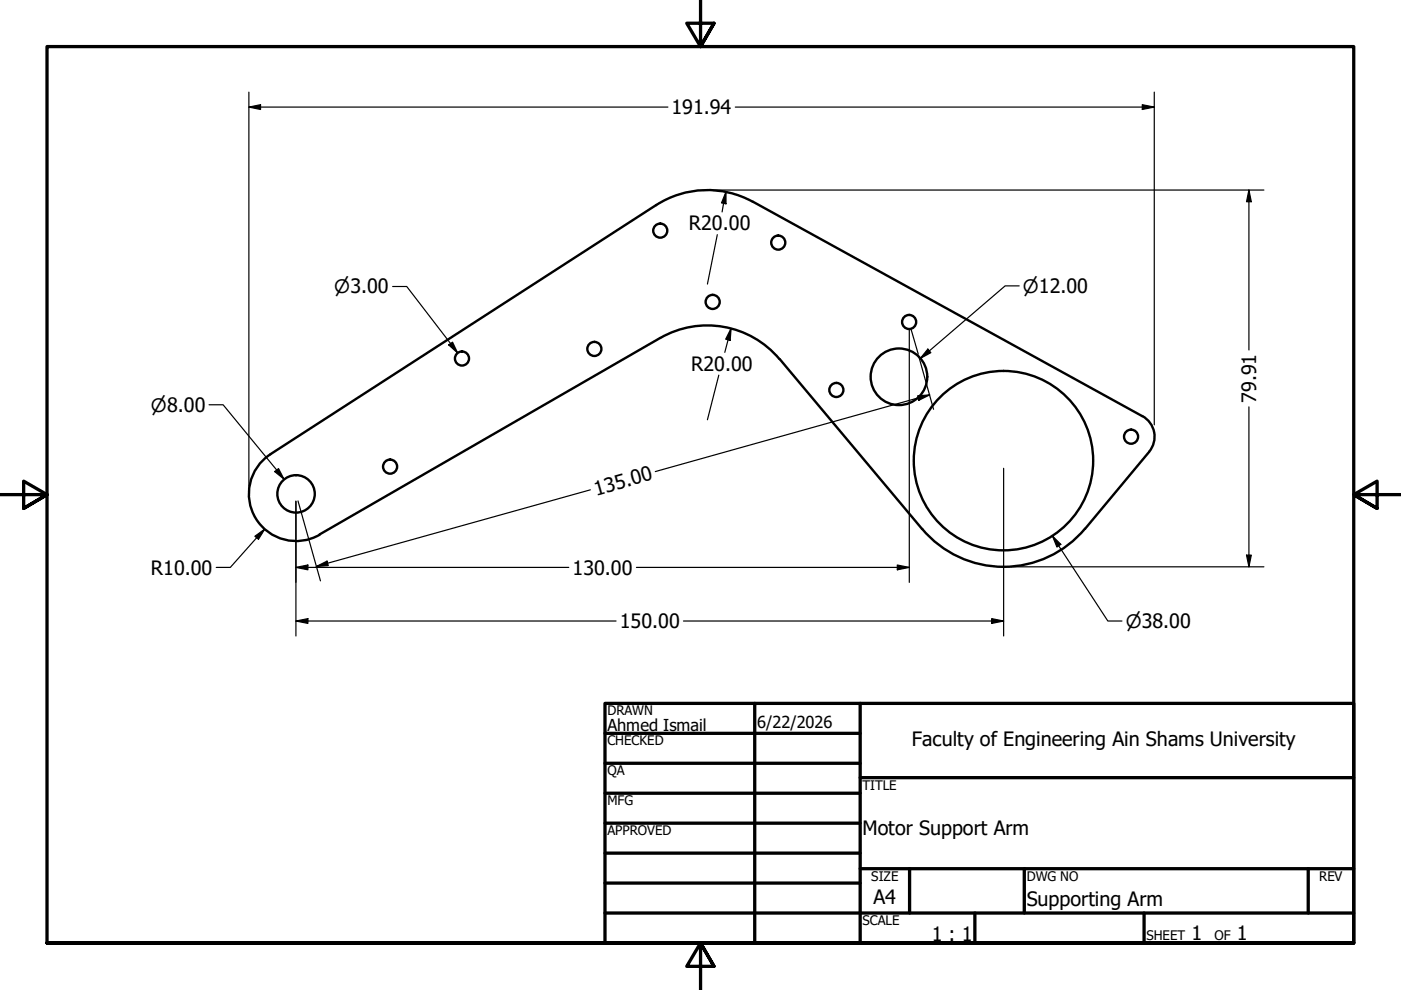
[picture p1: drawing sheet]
<svg xmlns="http://www.w3.org/2000/svg" width="297mm" height="210mm" viewBox="0 0 297 210" stroke-linecap="round" stroke-linejoin="round" font-family="sans-serif">
<!-- layer: Visible (ANSI) -->
<g fill="none" stroke="#000" stroke-width=".51">
<path d="M159.6 42.8a20 20 0 0 0-20.5 .7l-81.8 52.8a10 10 0 0 0-3.1 13.6 10 10 0 0 0 13.6 3.5M159.6 42.8l82.6 45.4M140 71.7l-72.2 41.6M140 71.7a20 20 0 0 1 25.3 4.4l30.2 36.1a22.5 22.5 0 0 0 34.6-.1M242.2 88.2a5 5 0 0 1 1.4 7.6l-13.5 16.3"/>
<circle cx="140" cy="48.9" r="1.49"/>
<circle cx="165" cy="51.4" r="1.49"/>
<circle cx="97.9" cy="76" r="1.49"/>
<circle cx="126" cy="74" r="1.49"/>
<circle cx="151.1" cy="64" r="1.49"/>
<circle cx="190.6" cy="79.9" r="6"/>
<circle cx="192.8" cy="68.3" r="1.49"/>
<circle cx="82.7" cy="98.9" r="1.49"/>
<circle cx="177.3" cy="82.7" r="1.49"/>
<circle cx="212.8" cy="97.7" r="19"/>
<circle cx="239.8" cy="92.6" r="1.49"/>
<circle cx="62.8" cy="104.7" r="4"/>
</g>
<!-- layer: Border (ANSI) -->
<g fill="none" stroke="#000" stroke-width=".7">
<path d="M148.5 -.1v10l-2.9-5h5.8l-2.9 5 2.9-5M0 104.9h10l-5-2.9v5.8l5-2.9-5 2.9M297 104.9h-10l5-2.9v5.8l-5-2.9 5 2.9M128.3 149.1h158.7v50.8h-158.7zM128.3 155.5h54.1M160 149.1v50.8M182.4 149.1v50.8M128.3 161.8h54.1M128.3 168.2h54.1M128.3 174.5h54.1M182.4 164.9h104.6M10 199.9v-190h277v190h-277h277"/>
<path d="M128.3 180.9h54.1M128.3 187.2h54.1M128.3 193.6h158.7M182.4 184.2h104.6M192.8 184.2v9.4M206.7 193.6v6.3M217.2 184.2v9.4M242.6 193.6v6.3M277.4 184.2v9.4M151.4 204.9l-2.9-5 2.9 5h-5.8l2.9-5v10"/>
</g>
<!-- layer: Dimension (ANSI) -->
<g fill="none" stroke="#000" stroke-width=".25">
<path d="M52.8 19.5v83.6M244.7 19.5v70.6M52.8 22.7l2.4-.5v1zM52.8 22.7h88.8M155.9 22.7h88.8M242.2 22.2l2.5 .5-2.5 .5zM150.9 40.3h117.1M152.1 49.8l-2.1 10.4M153.9 40.7v2.5l-.9-.2zM153.9 40.7l-.8 4.2M264.8 40.3l.5 2.5h-1zM264.8 40.3v33.9"/>
<path d="M83.2 60.7h3l10.8 14.1M95.1 73.1l.8-.5 1.1 2.2zM152.4 79.5l-2.4 9.5M155 69.6l-.2 2.6-.9-.3zM155 69.6l-1.3 5.1M192.8 69.9v53.6M193.2 69.8l1.5 5.3M194.8 75.4l3.1 11.4M196.7 74l.7 .8-2.3 1.2zM216.1 60.6h-3l-18 15.4M44.3 85.8h3l12.9 15.8M58.2 100l.9-.7 1.1 2.3z"/>
<path d="M194.6 83.9l2.5-.2-2.3 1.2zM197.1 83.7l-58.2 16.3M212.8 99.3v35.5M264.8 86.3v33.9M54 113.7l2.1-1.5-1.3 2.1zM56.1 112.2l-7.3 8.1h-3M62.7 106.3v28.5M63.2 106.2l4.7 17M125.2 103.9l-58.1 16.2M190.2 119.8l2.6 .5-2.6 .5zM223.1 113.6l1.8 1.8-.8 .6zM223.1 113.6l11.8 18.1h3"/>
<path d="M264.3 117.7h1l-.5 2.5zM62.7 131.7l2.6-.5v1zM62.7 120.3l2.6-.5v1zM62.7 131.7h67.9M62.7 120.3h57.9M67.1 120.1l2.2-1.1 .3 .9zM134.9 120.3h57.9M144.9 131.7h67.9M210.2 131.2l2.6 .5-2.6 .5zM214.4 120.2h53.6"/>
</g>
<g fill="#000">
<path d="M52.8 22.7l2.4-.5v1zM242.2 22.2l2.5 .5-2.5 .5zM153.9 40.7v2.5l-.9-.2zM264.8 40.3l.5 2.5h-1zM95.1 73.1l.8-.5 1.1 2.2zM155 69.6l-.2 2.6-.9-.3zM196.7 74l.7 .8-2.3 1.2zM58.2 100l.9-.7 1.1 2.3zM194.6 83.9l2.5-.2-2.3 1.2zM54 113.7l2.1-1.5-1.3 2.1zM62.7 120.3l2.6-.5v1zM67.1 120.1l2.2-1.1 .3 .9z"/>
<path d="M223.1 113.6l1.8 1.8-.8 .6zM264.3 117.7h1l-.5 2.5zM62.7 131.7l2.6-.5v1zM190.2 119.8l2.6 .5-2.6 .5zM210.2 131.2l2.6 .5-2.6 .5z"/>
</g>
<g font-size="4.2">
<text x="142.4" y="24.2">191.94</text>
<text x="146" y="48.9">R20.00</text>
<text x="146.6" y="78.6">R20.00</text>
<text x="266.3" y="85.4" transform="rotate(-90 266.3 85.4)">79.91</text>
<text x="126.4" y="105.1" transform="rotate(-16 126.4 105.1)">135.00</text>
<text x="32" y="121.8">R10.00</text>
<text x="121.4" y="121.8">130.00</text>
<text x="131.4" y="133.2">150.00</text>
<text x="193.4" y="158.2">Faculty of Engineering Ain Shams University</text>
<text x="182.9" y="177.1">Motor Support Arm</text>
<text x="185.2" y="191.7">A4</text>
<text x="217.7" y="192.2">Supporting Arm</text>
<text x="197.5" y="199.4">1 : 1</text>
<text x="252.6" y="199.4">1</text>
<text x="262.3" y="199.4">1</text>
</g>
<g font-size="3.9">
<text x="70.9" y="62.2">⌀3.00</text>
<text x="216.9" y="62.1">⌀12.00</text>
<text x="32" y="87.3">⌀8.00</text>
<text x="238.7" y="133.1">⌀38.00</text>
</g>
<g font-size="3.5">
<text x="128.8" y="154.9">Ahmed Ismail</text>
<text x="160.5" y="154.4">6/22/2026</text>
</g>
<g font-size="2.8">
<text x="128.8" y="151.7">DRAWN</text>
<text x="128.8" y="158">CHECKED</text>
<text x="128.8" y="164.4">QA</text>
<text x="182.9" y="167.4">TITLE</text>
<text x="128.8" y="170.7">MFG</text>
<text x="128.8" y="177.1">APPROVED</text>
<text x="184.7" y="186.7">SIZE</text>
<text x="217.7" y="186.7">DWG NO</text>
<text x="279.7" y="186.7">REV</text>
<text x="182.9" y="196.1">SCALE</text>
<text x="243.1" y="199.4">SHEET</text>
<text x="257.5" y="199.4">OF</text>
</g>
</svg>
